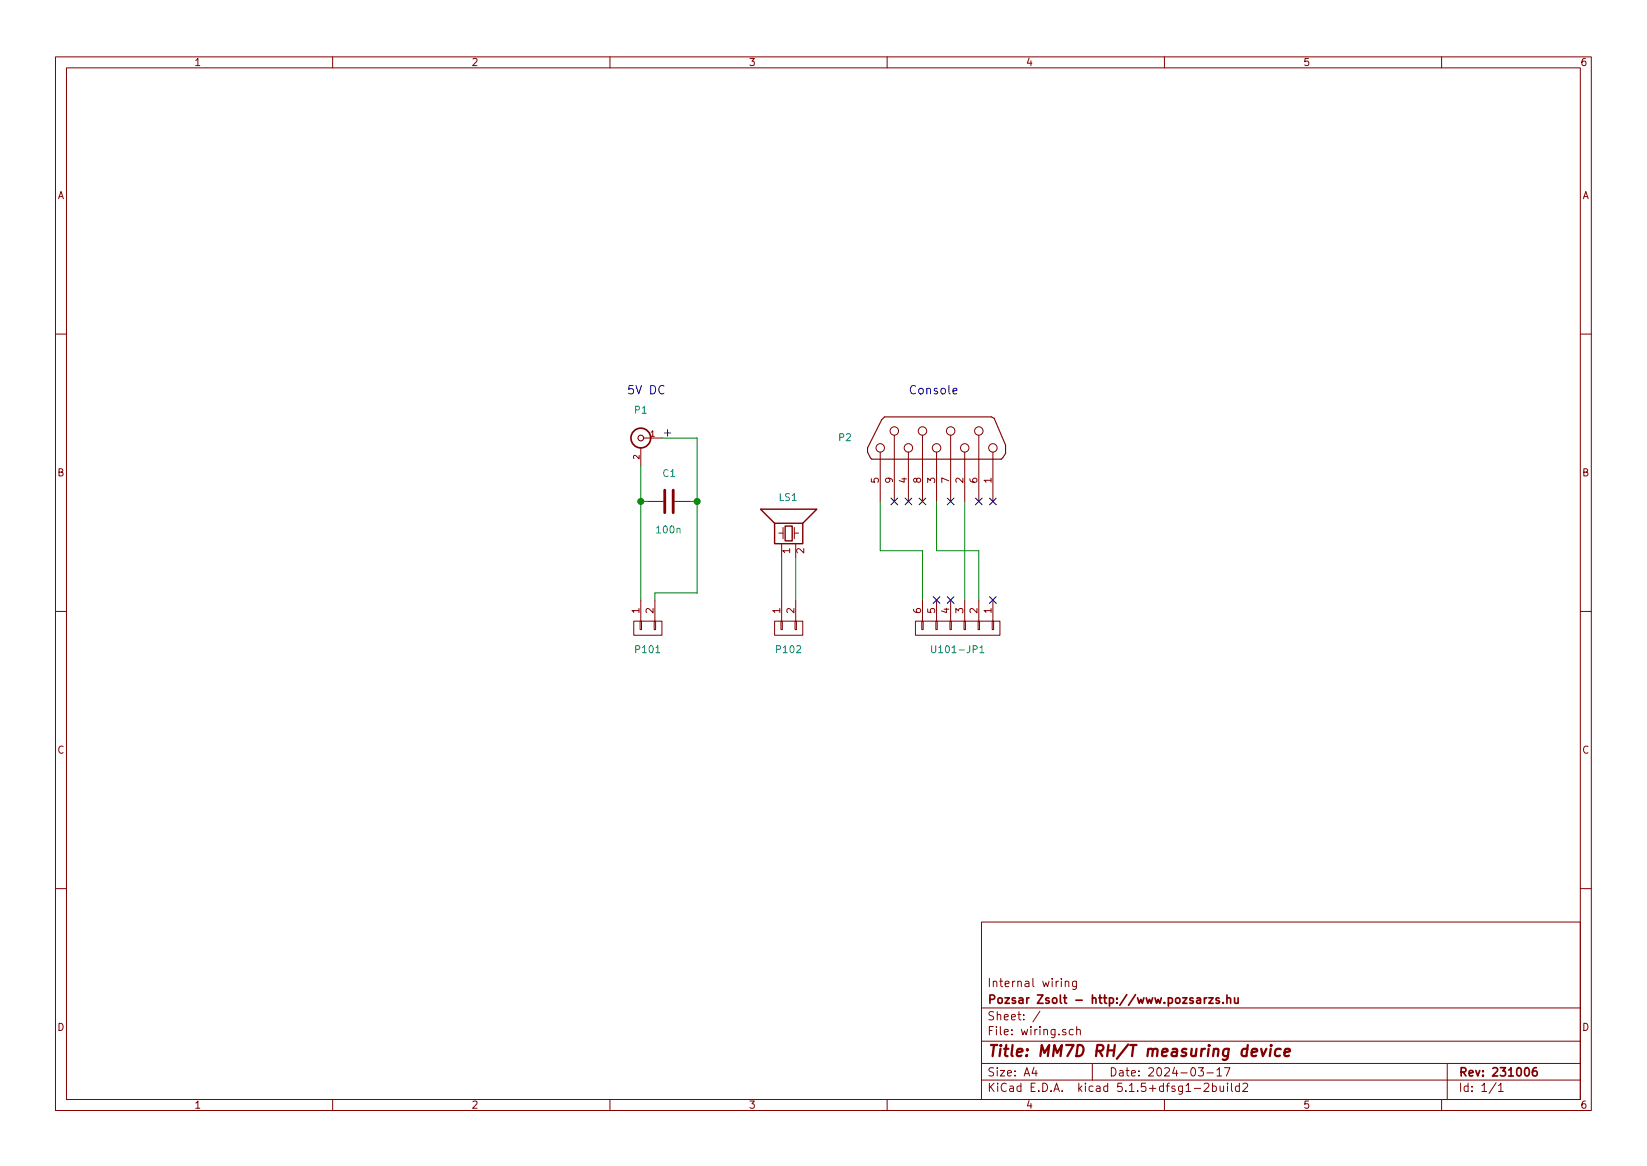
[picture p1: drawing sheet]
EESchema Schematic File Version 4
EELAYER 30 0
EELAYER END
$Descr A4 11693 8268
encoding utf-8
Sheet 1 1
Title "MM7D RH/T measuring device"
Date "2024-03-17"
Rev "231006"
Comp "Pozsar Zsolt - http://www.pozsarzs.hu"
Comment1 "Internal wiring"
Comment2 ""
Comment3 ""
Comment4 ""
$EndDescr
$Comp
L wiring-rescue:BNC P1
U 1 1
P 4550 3100
F 0 "P1" H 4550 3300 50  0000 C CNN
F 1 "SN10M 5.5/2.1" V 4660 3040 50  0001 C CNN
F 2 "" H 4550 3100 50  0000 C CNN
F 3 "" H 4550 3100 50  0000 C CNN
	1    4550 3100
	-1   0    0    -1  
$EndComp
$Comp
L wiring-rescue:C C1
U 1 1
P 4750 3550
F 0 "C1" V 4550 3500 50  0000 L CNN
F 1 "100n" V 4950 3450 50  0000 L CNN
F 2 "" H 4788 3400 50  0000 C CNN
F 3 "" H 4750 3550 50  0000 C CNN
	1    4750 3550
	0    1    1    0   
$EndComp
$Comp
L wiring-rescue:CONN_01X02 P101
U 1 1
P 4600 4450
F 0 "P101" V 4750 4450 50  0000 C CNN
F 1 "CONN_01X02" V 4700 4450 50  0001 C CNN
F 2 "" H 4600 4450 50  0000 C CNN
F 3 "" H 4600 4450 50  0000 C CNN
	1    4600 4450
	0    -1   1    0   
$EndComp
$Comp
L wiring-rescue:CONN_01X02 P102
U 1 1
P 5600 4450
F 0 "P102" V 5750 4450 50  0000 C CNN
F 1 "CONN_01X02" V 5700 4450 50  0001 C CNN
F 2 "" H 5600 4450 50  0000 C CNN
F 3 "" H 5600 4450 50  0000 C CNN
	1    5600 4450
	0    -1   1    0   
$EndComp
$Comp
L wiring-rescue:DB9 P2
U 1 1
P 6650 3100
F 0 "P2" V 6650 3750 50  0000 C CNN
F 1 "DB9F" H 6650 2550 50  0001 C CNN
F 2 "" H 6650 3100 50  0000 C CNN
F 3 "" H 6650 3100 50  0000 C CNN
	1    6650 3100
	0    -1   -1   0   
$EndComp
$Comp
L wiring-rescue:CONN_01X06 U101-JP1
U 1 1
P 6800 4450
F 0 "U101-JP1" V 6950 4450 50  0000 C CNN
F 1 "CONN_01X06" V 6950 4450 50  0001 C CNN
F 2 "" H 6800 4450 50  0000 C CNN
F 3 "" H 6800 4450 50  0000 C CNN
	1    6800 4450
	0    1    1    0   
$EndComp
$Comp
L wiring-rescue:Speaker_Crystal LS1
U 1 1
P 5550 3750
F 0 "LS1" V 5775 3775 50  0000 R CNN
F 1 "Piezo speaker" H 5575 3900 50  0001 R CNN
F 2 "" H 5515 3700 50  0000 C CNN
F 3 "" H 5515 3700 50  0000 C CNN
	1    5550 3750
	0    -1   -1   0   
$EndComp
Wire Wire Line
	4550 3300 4550 3550
Wire Wire Line
	4600 3550 4550 3550
Connection ~ 4550 3550
Wire Wire Line
	4650 4250 4650 4200
Wire Wire Line
	4950 4200 4650 4200
Wire Wire Line
	4950 3100 4950 3550
Wire Wire Line
	4950 3550 4900 3550
Wire Wire Line
	4950 3100 4700 3100
Connection ~ 4950 3550
Wire Wire Line
	5550 4250 5550 3950
Wire Wire Line
	5650 3950 5650 4250
Wire Wire Line
	6950 4250 6950 3900
Wire Wire Line
	6950 3900 6650 3900
Wire Wire Line
	6650 3900 6650 3550
Wire Wire Line
	6850 3550 6850 4250
Wire Wire Line
	6550 4250 6550 3900
Wire Wire Line
	6550 3900 6250 3900
Wire Wire Line
	6250 3900 6250 3550
NoConn ~ 6650 4250
NoConn ~ 6750 4250
NoConn ~ 7050 4250
NoConn ~ 6350 3550
NoConn ~ 6450 3550
NoConn ~ 6550 3550
NoConn ~ 6750 3550
NoConn ~ 6950 3550
NoConn ~ 7050 3550
Text Notes 4450 2800 0    60   ~ 0
5V DC
Text Notes 6450 2800 0    60   ~ 0
Console
Text Notes 4700 3100 0    60   ~ 0
+
Wire Wire Line
	4550 3550 4550 4250
Wire Wire Line
	4950 3550 4950 4200
$EndSCHEMATC
